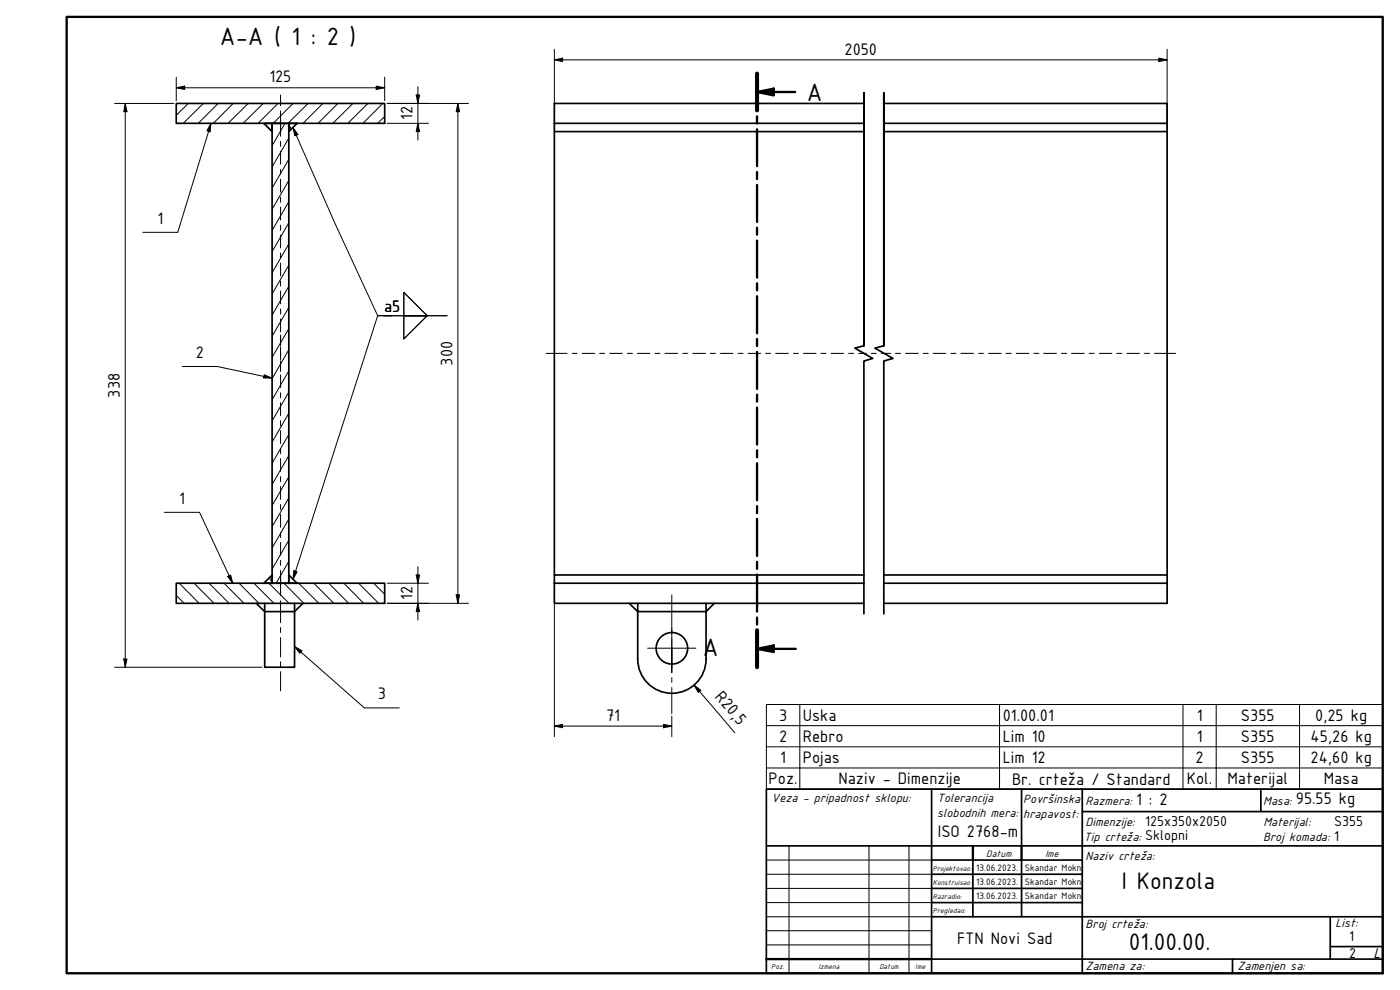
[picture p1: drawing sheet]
<svg xmlns="http://www.w3.org/2000/svg" width="420mm" height="297mm" viewBox="0 0 420 297" stroke-linecap="round" stroke-linejoin="round" font-family="sans-serif">
<!-- layer: Hatch (ISO) -->
<g fill="none" stroke="#000" stroke-width=".3">
<path d="M56.5 31l-3.6 3.6M61 31l-6 6M65.5 31l-6 6M70 31l-6 6M74.5 31l-6 6M79 31l-6 6M81.9 37l-.2 .4M83.4 31l-5.9 6M85.5 37l-3.8 6.7M86.7 37.4l.7 1.3M87.9 31l-5.9 6M92.5 31l-6.1 6"/>
<path d="M96.9 31l-6 6M101.4 31l-6 6M105.9 31l-6 6M110.4 31l-6 6M114.9 31l-6 6M115.4 35l-2.1 2M86.7 41.5l-5 8.6M86.7 47.8l-5 8.6M86.7 54.2l-5 8.6M86.7 60.5l-5 8.6M86.7 66.9l-5 8.6M86.7 73.2l-5 8.6"/>
<path d="M86.7 79.6l-5 8.6M86.7 85.9l-5 8.6M86.7 92.3l-5 8.6M86.7 98.6l-5 8.6M86.7 105l-5 8.6M86.7 111.3l-5 8.6M86.7 117.7l-5 8.6M86.7 124l-5 8.6M86.7 130.4l-5 8.6M86.7 136.7l-5 8.6M86.7 143.1l-5 8.6M86.7 149.4l-5 8.6"/>
<path d="M86.7 155.8l-5 8.6M52.9 178.7l2.4 2.3M53.8 175l6 6M58.2 175l6.1 6M62.7 175l6.1 6M67.2 175l6 6M71.8 175l5.9 6M76.2 175l6 6M80.7 175l6 6M80.8 173.3l.9 1.5M85.2 175l6 6M86.7 162.1l-5 8.6"/>
<path d="M86.7 168.5l-3.8 6.5M86.7 174.8l-.1 .2M89.1 174.9l.1 .1M89.7 175l6 6M94.2 175l6 6M98.7 175l5.9 6M103.2 175l6 6M107.6 175l6.1 6M112.1 175l3.3 3.3"/>
</g>
<!-- layer: Break Line (ISO) -->
<path d="M259.3 103.7v-75.8v75.8l-2.8 .7 5.4 3.2-2.6 .7v75.9M265.2 103.7v-75.8v75.8l-2.6 .7 5.4 3.2-2.8 .7v75.9" fill="none" stroke="#000" stroke-width=".51"/>
<!-- layer: Visible (ISO) -->
<g fill="none" stroke="#000" stroke-width=".51">
<path d="M52.9 31h62.5v6h-62.5zM79.2 37h2.5v2.5zM81.7 37h5v138h-5zM86.7 37h2.5l-2.5 2.5zM166.4 37v2.5h92.9M166.4 39.5v133M166.4 37h92.9M259.3 31h-92.9v6M265.2 31h85.1v6M265.2 37h85.1M265.2 39.5h85.1M350.3 37v144h-85.1"/>
<path d="M52.9 175h62.5v6h-62.5zM81.7 172.5v2.5h-2.5zM86.7 172.5l2.5 2.5h-2.5zM166.4 175v6h92.9M166.4 175h92.9M259.3 172.5h-92.9v2.5M265.2 175h85.1M265.2 172.5h85.1M76.9 181l2.5 2.5h9v-2.5M79.4 181v19.2h9v-16.7l2.5-2.5M188.8 181l2.6 2.5v14.3a10.3 10.3 0 0 0 10.2 10.2 10.3 10.3 0 0 0 10.3-10.2v-16.8M191.4 181v2.5h20.5l2.5-2.5"/>
<circle cx="201.6" cy="194.5" r="4.7"/>
</g>
<!-- layer: Section Line (ISO) -->
<g fill="none" stroke="#000" stroke-width=".7">
<path d="M227.2 27.6l5-1v2zM227.2 22.1v11M227.2 34.9v2.1M227.2 38.8v11M227.2 27.6h11.4M227.2 51.6v2.1M227.2 55.5v11.1M227.2 68.3v2.1M227.2 72.2v11.1M227.2 85v2.1M227.2 88.9v11.1M227.2 101.7v2.1"/>
<path d="M227.2 105.6v11.1M227.2 118.4v2.1M227.2 122.3v11.1M227.2 135.1v2.1M227.2 139v11.1M227.2 151.9v2.1M227.2 155.7v11.1M227.2 168.6v2.1M227.2 172.4v11.1M227.2 194.7l5-1v1.9zM227.2 185.3v2.1M227.2 189.1v11.1"/>
<path d="M227.2 194.7h11.6"/>
</g>
<path d="M227.2 22.1v11M227.2 189.1v11.1" fill="none" stroke="#000" stroke-width="1.2"/>
<g fill="#000">
<path d="M227.2 27.6l5-1v2z" fill-rule="evenodd"/>
<path d="M227.2 194.7l5-1v1.9z" fill-rule="evenodd"/>
</g>
<!-- layer: Symbol (ISO) -->
<g fill="none" stroke="#000" stroke-width=".3">
<path d="M63.3 37l-.2 2.5-1-.3zM63.3 37l-10 32.7h-10.4M87.9 38.3l1.5 2.1-.9 .4zM87.9 38.3l12.5 28.4 12.9 28h4.4M115.2 94.7h19M117.7 94.7h-4.4l-25.4 79.1M121.2 87.7l7 7h-7zM121.2 94.7h7l-7 7zM54.7 110h10.5l16.5 3.5M79.3 112.4l2.4 1.1-2.6-.1zM49.3 153.7h10.6l9.9 21.3M68.3 173l.9-.5 .6 2.5z"/>
<path d="M88.2 171.2l1 .4-1.3 2.2zM88.4 194l2.2 1.2-.6 .8zM88.4 194l20.9 18.4h10.5M230 217.7h185M240 211.4v25.4M300 211.4v25.4M355 211.4v25.4M365 211.4v25.4M390 211.4v25.4M230 230.4h185v-19h-185v25.4h185v-6.4M230 224.1h185"/>
</g>
<!-- layer: Title (ISO) -->
<g fill="none" stroke="#000" stroke-width=".51">
<path d="M230 236.8h185v55.2h-185zM279.6 236.8v55.2M306.6 236.8v17M324.8 236.8v55.2M378.4 236.8v6.7M230 253.8h185M279.6 258h45.2M292 258v17.1M306.6 258v17.1M324.8 243.5h90.2M279.6 262.3h45.2M279.6 266.6h45.2"/>
<path d="M279.6 270.8h45.2M279.6 275.1h135.4M399.2 275.1v12.7M279.6 287.8h135.4M369.9 287.8v4.2M399.2 284h15.8"/>
</g>
<path d="M292 253.8v4.2M306.6 253.8v4.2M230 287.8h49.6" fill="none" stroke="#000" stroke-width=".7"/>
<path d="M230 258h49.6M236.8 253.8v38.2M260.8 253.8v38.2M272.8 253.8v38.2M230 262.3h49.6M230 266.6h49.6M230 270.8h49.6M230 275.1h49.6M230 279.3h49.6M230 283.5h49.6" fill="none" stroke="#000" stroke-width=".3"/>
<!-- layer: Border (ISO) -->
<path d="M20 5.1h395v286.9h-395z" fill="none" stroke="#000" stroke-width=".7"/>
<!-- layer: Centerline (ISO) -->
<g fill="none" stroke="#000" stroke-width=".3">
<path d="M84.2 28.5v3.2M84.2 33.3v7.6M84.2 42.4v1.5M84.2 45.4v3.9M84.2 50.8v1.5M84.2 53.8v3.8M84.2 59.2v1.5M84.2 62.2v3.8M84.2 67.5v1.6M84.2 70.5v3.9M84.2 75.9v1.6M84.2 78.9v3.9"/>
<path d="M84.2 84.3v1.5M84.2 87.3v3.9M84.2 92.7v1.5M84.2 95.7v3.9M84.2 100.5v3.2M84.2 104.1v3.8M84.2 108.3v3.2M84.2 112.4v3.9M84.2 117.8v1.6M163.9 106h6.3M171.7 106h1.5M174.7 106h3.8"/>
<path d="M180 106h1.5M183 106h3.8M188.3 106h1.5M191.3 106h3.8M196.6 106h1.5M199.6 106h3.8M204.9 106h1.5M207.9 106h3.8M213.2 106h1.5M216.2 106h3.8M221.5 106h1.5M224.5 106h3.8"/>
<path d="M229.8 106h1.5M232.8 106h3.8M238.1 106h1.5M241.1 106h3.8M246.4 106h1.5M249.4 106h3.8M254.7 106h1.5M257.7 106h2.3M261.5 106h1.5M264.5 106h2.8M268.7 106h1.6M271.8 106h3.8"/>
<path d="M277.1 106h1.5M280 106h3.8M285.4 106h1.5M288.4 106h3.8M293.7 106h1.4M296.7 106h3.8M301.9 106h1.6M305 106h3.8M310.3 106h1.5M313.2 106h3.9M318.6 106h1.5M321.6 106h3.8"/>
<path d="M326.9 106h1.5M329.9 106h3.8M335.2 106h1.5M338.2 106h3.7M343.5 106h1.5M346.5 106h6.3M84.2 120.8v3.9M84.2 126.2v1.5M84.2 129.2v3.9M84.2 134.6v1.5M84.2 137.6v3.9M84.2 143v1.5"/>
<path d="M84.2 146v3.8M84.2 151.4v1.5M84.2 154.4v3.8M84.2 159.8v1.5M84.2 162.7v3.9M84.2 168.1v1.6M84.2 171.1v7.6M201.6 178.5v8.6M84.2 180.3v6.5M84.2 188.3v1.5M84.2 191.3v5.8M84.2 198.6v1.5"/>
<path d="M201.6 188.6v1.6M201.6 191.6v8.7M84.2 201.5v5.8"/>
</g>
<!-- layer: Center Mark (ISO) -->
<path d="M194.4 194.5h14.5M201.6 187.2v14.6v-7.3M201.6 203.3v1.5M201.6 206.3v7.8" fill="none" stroke="#000" stroke-width=".3"/>
<!-- layer: Dimension (ISO) -->
<g fill="none" stroke="#000" stroke-width=".3">
<path d="M166.4 18l2.4-.6v1.1zM166.4 18h183.9M166.4 14.8v23.9M347.8 17.4l2.5 .6-2.5 .5zM350.3 14.8v23.9M34.4 31h17.7M37.6 31l.5 2.5h-1zM37.6 31v169.2M52.9 26.3l2.5-.5v1zM52.9 26.3h62.5M52.9 23.2v7M112.9 25.8l2.5 .5-2.5 .5z"/>
<path d="M115.4 23.2v7M116.2 31h24.4M116.2 37h12.4M124.9 28.5h1l-.5 2.5zM125.4 37l.5 2.5h-1zM125.4 26v16M137.4 31l.5 2.5h-1zM137.4 31v150M116.2 175h12.4M124.9 172.5h1l-.5 2.5zM125.4 170v16M136.9 178.5h1l-.5 2.5z"/>
<path d="M166.4 175.8v45.2M37.1 197.7h1l-.5 2.5zM116.2 181h24.4M125.4 181l.5 2.5h-1zM34.4 200.2h44.2M166.4 217.9l2.4-.6v1.1zM166.4 217.9h35.2M199.1 217.3l2.5 .6-2.5 .5zM201.6 214.9v6.1M208.3 205.5l2 1.6-.8 .7zM208.3 205.5l12.2 14.4"/>
</g>
<g fill="#000">
<path d="M166.4 18l2.4-.6v1.1z" fill-rule="evenodd"/>
<path d="M347.8 17.4l2.5 .6-2.5 .5z" fill-rule="evenodd"/>
<path d="M37.6 31l.5 2.5h-1z" fill-rule="evenodd"/>
<path d="M52.9 26.3l2.5-.5v1z" fill-rule="evenodd"/>
<path d="M112.9 25.8l2.5 .5-2.5 .5z" fill-rule="evenodd"/>
<path d="M124.9 28.5h1l-.5 2.5z" fill-rule="evenodd"/>
<path d="M125.4 37l.5 2.5h-1z" fill-rule="evenodd"/>
<path d="M137.4 31l.5 2.5h-1z" fill-rule="evenodd"/>
<path d="M124.9 172.5h1l-.5 2.5z" fill-rule="evenodd"/>
<path d="M136.9 178.5h1l-.5 2.5z" fill-rule="evenodd"/>
<path d="M37.1 197.7h1l-.5 2.5z" fill-rule="evenodd"/>
<path d="M125.4 181l.5 2.5h-1z" fill-rule="evenodd"/>
<path d="M166.4 217.9l2.4-.6v1.1z" fill-rule="evenodd"/>
<path d="M199.1 217.3l2.5 .6-2.5 .5z" fill-rule="evenodd"/>
<path d="M208.3 205.5l2 1.6-.8 .7z" fill-rule="evenodd"/>
</g>
<!-- layer: Symbol (ISO) -->
<g fill="#000">
<path d="M63.3 37l-.2 2.5-1-.3z" fill-rule="evenodd"/>
<path d="M87.9 38.3l1.5 2.1-.9 .4z" fill-rule="evenodd"/>
<path d="M79.3 112.4l2.4 1.1-2.6-.1z" fill-rule="evenodd"/>
<path d="M68.3 173l.9-.5 .6 2.5z" fill-rule="evenodd"/>
<path d="M88.2 171.2l1 .4-1.3 2.2z" fill-rule="evenodd"/>
<path d="M88.4 194l2.2 1.2-.6 .8z" fill-rule="evenodd"/>
</g>
<g font-size="8.1">
<text x="66" y="13.6">A-A ( 1 : 2 )</text>
<text x="242.1" y="30.2">A</text>
<text x="210.9" y="196.8">A</text>
</g>
<g font-size="7.7">
<text x="336.7" y="266.7">I Konzola</text>
<text x="338.8" y="285">01.00.00.</text>
</g>
<g font-size="5.4">
<text x="253.4" y="16.4">2050</text>
<text x="80.8" y="24.8">125</text>
<text x="123.8" y="36.1" transform="rotate(-90 123.8 36.1)">12</text>
<text x="47.2" y="67.1">1</text>
<text x="115.3" y="93.6">a5</text>
<text x="58.7" y="107.4">2</text>
<text x="135.8" y="109.7" transform="rotate(-90 135.8 109.7)">300</text>
<text x="36" y="119.3" transform="rotate(-90 36 119.3)">338</text>
<text x="53.7" y="151.1">1</text>
<text x="123.8" y="180.1" transform="rotate(-90 123.8 180.1)">12</text>
<text x="113.3" y="209.8">3</text>
<text x="214.4" y="209.2" transform="rotate(49 214.4 209.2)">R20,5</text>
<text x="181.9" y="216.3">71</text>
<text x="233.8" y="216.3">3</text>
<text x="240.9" y="216.3">Uska</text>
<text x="300.9" y="216.3">01.00.01</text>
<text x="359.2" y="216.3">1</text>
<text x="372.4" y="216.3">S355</text>
<text x="394.7" y="216.3">0,25 kg</text>
<text x="233.8" y="222.7">2</text>
<text x="240.9" y="222.7">Rebro</text>
<text x="300.9" y="222.7">Lim 10</text>
<text x="359.2" y="222.7">1</text>
<text x="372.4" y="222.7">S355</text>
<text x="393.3" y="222.7">45,26 kg</text>
<text x="234.1" y="229">1</text>
<text x="240.9" y="229">Pojas</text>
<text x="300.9" y="229">Lim 12</text>
<text x="358.8" y="229">2</text>
<text x="372.4" y="229">S355</text>
<text x="393.3" y="229">24,60 kg</text>
<text x="230.6" y="235.4">Poz.</text>
<text x="251.7" y="235.4">Naziv - Dimenzije</text>
<text x="303.7" y="235.5">Br. crteža / Standard</text>
<text x="356.2" y="235.4">Kol.</text>
<text x="368.4" y="235.4">Materijal</text>
<text x="397.3" y="235.4">Masa</text>
<text x="340.9" y="241.5">1 : 2</text>
<text x="388.9" y="241.3">95.55 kg</text>
<text x="281.4" y="251">ISO 2768-m</text>
<text x="287.2" y="283.2">FTN Novi Sad</text>
</g>
<g font-size="4.6">
<text x="343.7" y="247.8">125x350x2050</text>
<text x="400.4" y="247.8">S355</text>
<text x="343.7" y="252.1">Sklopni</text>
<text x="400.4" y="252.3">1</text>
<text x="404.9" y="287.5">2</text>
<text x="404.9" y="282.4">1</text>
<text x="412.2" y="287.5">L</text>
</g>
<g font-size="3.9">
<text x="231.6" y="240.8">Veza - pripadnost sklopu:</text>
<text x="281.2" y="240.8">Tolerancija</text>
<text x="281.2" y="245.2">slobodnih mera:</text>
<text x="307.1" y="240.8">Površinska</text>
<text x="307.1" y="245.3">hrapavost:</text>
<text x="325.8" y="241.5">Razmera:</text>
<text x="379.1" y="241.5">Masa:</text>
<text x="325.8" y="247.8">Dimenzije:</text>
<text x="379.2" y="247.7">Materijal:</text>
<text x="325.3" y="252.5">Tip crteža:</text>
<text x="325.8" y="257.9">Naziv crteža:</text>
<text x="379.1" y="252.3">Broj komada:</text>
<text x="325.8" y="278.3">Broj crteža:</text>
<text x="400.8" y="278.1">List:</text>
<text x="325.8" y="291.1">Zamena za:</text>
<text x="371.4" y="291.1">Zamenjen sa:</text>
</g>
<g font-size="3">
<text x="296" y="257">Datum</text>
<text x="313.8" y="257">Ime</text>
<text x="293" y="261.3">13.06.2023.</text>
<text x="307.6" y="261.3">Skandar Mokni</text>
<text x="293" y="265.5">13.06.2023.</text>
<text x="293" y="269.8">13.06.2023.</text>
<text x="307.6" y="265.5">Skandar Mokni</text>
<text x="307.6" y="269.8">Skandar Mokni</text>
</g>
<g font-size="2.3">
<text x="280" y="261.4">Projektovao:</text>
<text x="280" y="265.5">Konstruisao:</text>
<text x="280" y="269.8">Razradio:</text>
<text x="280" y="274.1">Pregledao:</text>
<text x="231.5" y="290.7">Poz.</text>
<text x="245.7" y="290.7">Izmena</text>
<text x="263.9" y="290.7">Datum</text>
<text x="274.7" y="290.7">Ime</text>
</g>
</svg>
